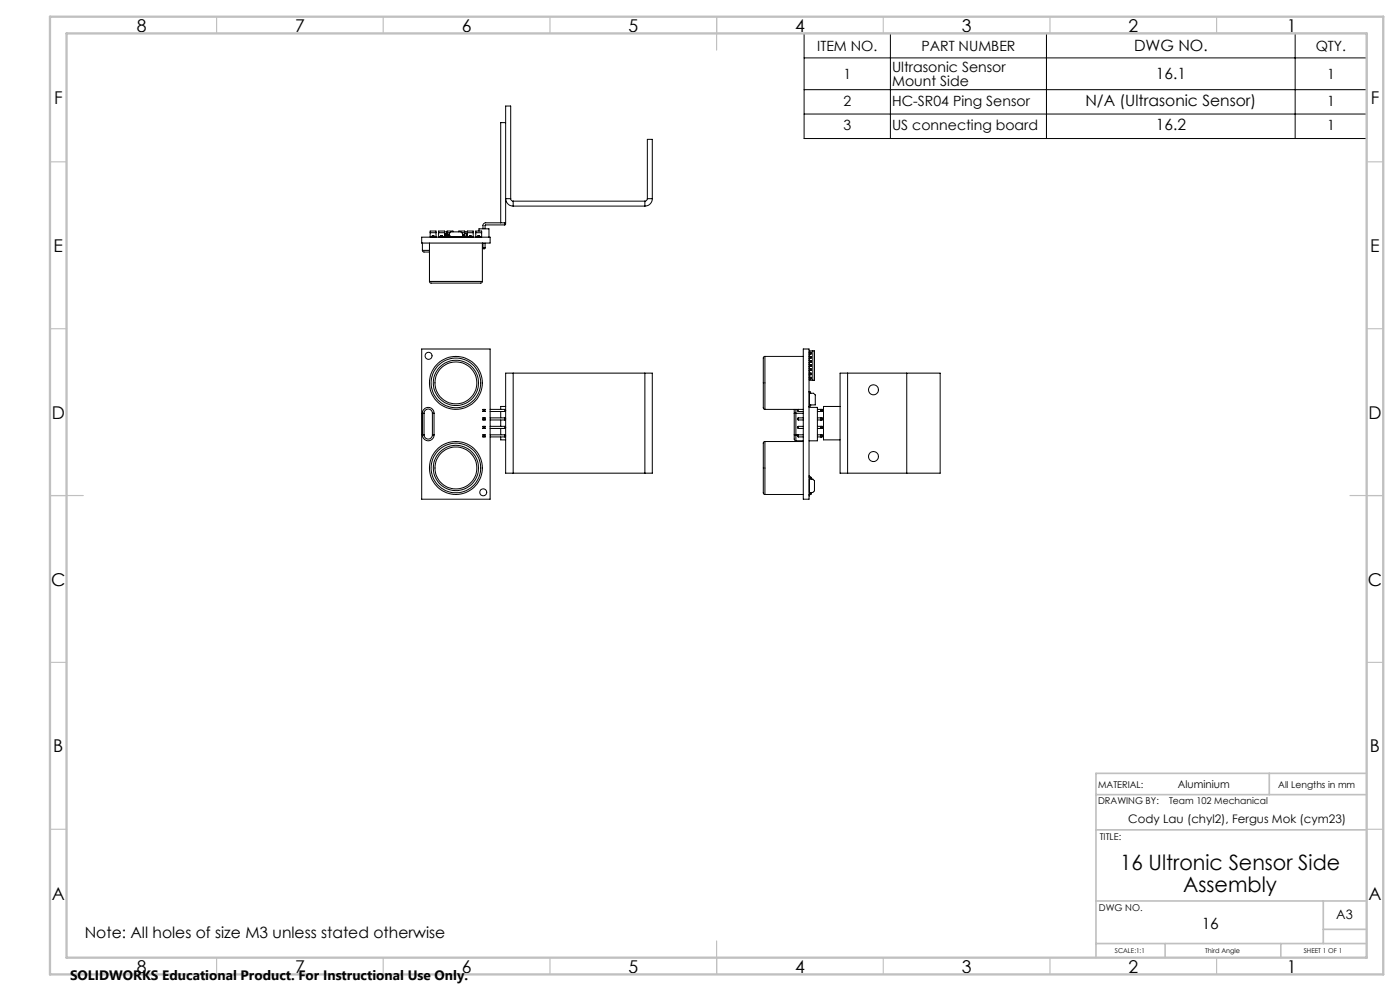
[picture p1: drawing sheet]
<svg xmlns="http://www.w3.org/2000/svg" width="420mm" height="297mm" viewBox="0 0 420 297" stroke-linecap="round" stroke-linejoin="round" font-family="sans-serif">
<g fill="none" stroke="#000" stroke-width=".3">
<path d="M241.2 10h168.8v31.5h-168.8zM241.2 17.4h168.8M267.1 10v31.5M313.9 10v31.5M388.5 10v31.5M151.7 36.8h-1.5v30M241.2 26.9h168.8M241.2 34.2h168.8M153.2 59.5l.1 .4 .7 .4M153.2 59.5h-1.5a2.27 2.27 0 0 0 2.3 2.3M153.2 59.5v-27.7h-1.5v35h-6.2l-.6 .5v1.3M194.2 59.5l-.2 .5-.5 .3"/>
<path d="M194.2 59.5v-17.7h1.5v17.7M194.2 59.5h1.5M195.7 59.5a2.2 2.2 0 0 1-2.2 2.3M126.5 71.1h20.5v1.7h-20.5zM126.7 75l.4 .5h1.7M126.7 75h2.1M126.7 72.8v2.2M128.8 72.8v11.5M129 69.7h1.8M129.7 70.9v.1M129.7 70.9v-.3h.5v.3M129.7 70.9h.5"/>
<path d="M129.7 71h-.7v-1.8h1.8v1.8h-.6M129.7 70.9v.2M130.2 70.9v.1M130.2 70.9v.2M131.6 69.7h1.8M132.2 70.9v.1M132.2 70.9v-.3h.5v.3M132.2 70.9h.5M132.2 71h-.6v-1.8h1.8v1.8h-.7M132.2 70.9v.2M132.7 70.9v.1M132.7 70.9v.2"/>
<path d="M132.9 71v.1M133.4 69.5h.7M133.4 70h.7M133.7 70.7v.4M133.7 70.7h.4M133.8 71v.1M134.1 70.4h-.4v.3M134.1 69.7h.9M134.2 71v.1M134.2 71h.6M134.8 71h.1M134.8 70.9v.1"/>
<path d="M134.8 70.9h.1M134.8 70.6h.1M134.8 70.6v.3M134.8 70.4h-.6l-.1 .6h-.7M134.8 70.5h-.4l-.3 .6M134.8 71h4M134.8 71.1v-1.1l.5-.5h3l.5 .5v1.1M135.3 71v.1M135.4 71v.1M135.9 69.5v-.3h-1.8v1.7l-.4 .1M135.9 71h-.6M136.2 71v.1"/>
<path d="M136.7 71v.1M137.4 71v.1M137.7 69.5v-.3h1.7v1.7M137.7 71h.6M137.9 71v.1M138.3 71v.1M138.5 69.7h.9M138.8 71h.1M138.8 70.9v.1M138.8 70.9h.1M138.8 70.6h.1M138.8 70.6v.3"/>
<path d="M138.8 70.5h.4l.3 .6M138.8 70.4h.5l.2 .6h.7M138.8 71h.5M139.2 71v.1M139.4 69.5h.8M139.4 70h.8M139.8 71v.1M139.9 70.7v.4M139.9 70.7h.3M140.2 70.9l-.3 .1M140.2 70.4h-.3v.3M140.2 69.7h1.8"/>
<path d="M140.4 71v.1M140.8 70.9v.1M140.8 70.9v-.3h.5v.3M140.8 70.9v.2M140.8 70.9h.5M140.8 71h-.6v-1.8h1.8v1.8h-.7M141.3 70.9v.1M141.3 70.9v.2M142.7 69.7h1.8M143.4 70.9v.1M143.4 70.9v-.3h.5v.3M143.4 70.9h.5"/>
<path d="M143.4 71h-.7v-1.8h1.8v1.8h-.6M143.4 70.9v.2M143.7 69.2v-.6h3v2.5M143.9 70.9v.1M143.9 70.9v.2M144.7 72.8v11.5M144.9 72.8v1.5M144.9 74.3h.6M144.9 74.3l.2 .3 .4-.3M145.5 72.8v1.5M151.4 67.4h-5.8l-.1 1.2M151.4 66.8l.3 .2-.3 .4z"/>
<path d="M154 60.3v1.5M154 61.8h39.5M154 60.3h39.5M193.5 60.3v1.5M128.8 84.3l.4 .5h15.1l.4-.5M128.8 84.3h15.9M126.5 104.6h20.5v45h-20.5zM154 111.8h-2.3v30h2.3M154 111.8v30M154 111.8h39.5M193.5 111.8h2.2v30h-2.2M193.5 111.8v30"/>
<path d="M229.5 106.8l-.5 .4v15.1l.5 .4M229.5 106.8v15.9M229.5 106.8h11.5M241 104.6h1.7v45h-1.7zM242.7 117.5l.4 .4M242.7 111.8h.4M242.7 106.8h.4M242.7 117.4l.2 .1M242.7 106.1h.4M242.7 105.6h.4M242.7 107.3h.4M242.7 111.1h.4"/>
<path d="M242.7 110.6h.4M242.7 109.3h.4M242.7 109.8h.4M242.7 108.6h.4M242.7 108.1h.4M242.7 113.6h.4M242.7 113.1h.4M242.7 112.3h.4M242.8 117.9h1.3l.5 .5v3h-1.8zM242.8 105.2h1.5v8.8h-1.5zM242.9 117.5h.1M242.9 117.5l.3 .4"/>
<path d="M242.9 105.6v.5M242.9 106.8v.5M242.9 109.3v.5M242.9 108.1v.5M242.9 110.6v.5M242.9 111.8v.5M242.9 113.1v.5M243.1 106.8h.4v.5h-.4M243.1 105.6h.4v.5h-.4M243.1 108.1h.4v.5h-.4M243.1 110.6h.4v.5h-.4M243.1 109.3h.4v.5h-.4"/>
<path d="M243.1 111.8h.4v.5h-.4M243.1 113.1h.4v.5h-.4M243.1 105.6v.5M243.1 106.8v.5M243.1 108.1v.5M243.1 109.3v.5M243.1 110.6v.5M243.1 111.8v.5M243.1 113.1v.5M243.8 105.2v8.8M254.3 111.8h-2.3v30h2.3M254.3 111.8h27.7v30h-27.7"/>
<path d="M254.3 111.8v30M272 111.8v30M126.7 130.3a1.75 1.75 0 0 0 1.8 1.8 1.75 1.75 0 0 0 1.7-1.8M126.7 130.3h.5M126.7 123.9h.5M126.7 123.9a1.75 1.75 0 0 1 1.8-1.8 1.75 1.75 0 0 1 1.7 1.8M126.7 123.9v6.4M127.2 130.3a1.25 1.25 0 0 0 1.3 1.3 1.25 1.25 0 0 0 1.2-1.3M127.2 123.9a1.25 1.25 0 0 1 1.3-1.3 1.25 1.25 0 0 1 1.2 1.3M127.2 123.9v6.4M129.7 130.3h.5M129.7 123.9h.5"/>
<path d="M129.7 123.9v6.4M130.2 123.9v6.4M144.9 127.8l.2 .2M144.9 130.3l.2 .3M144.9 130.3h.6M144.9 128.4h.6M144.9 127.8h.6M144.9 130.9h.6M144.9 122.7v.6M144.9 125.2v.7M144.9 127.8v.6M144.9 130.3v.6"/>
<path d="M144.9 125.2l.2 .3M144.9 123.3h.6M144.9 122.7l.2 .2M144.9 125.9h.6M144.9 125.2h.6M144.9 122.7h.6M145.1 128.2l-.2 .2M145.1 130.6h.2M145.1 130.7l-.2 .2M145.1 128.2h.2M145.1 128h.2M145.1 130.7h.2"/>
<path d="M145.1 122.9v.2M145.1 125.5v.1M145.1 128v.2M145.1 130.6v.1M145.1 125.6l-.2 .3M145.1 123.1l-.2 .2M145.1 123.1h.2M145.1 125.6h.2M145.1 125.5h.2M145.1 122.9h.2M145.3 122.9v.2M145.3 125.5v.1"/>
<path d="M145.3 128v.2M145.3 130.6v.1M145.3 128.2l.2 .2M145.3 130.7l.2 .2M145.3 125.6l.2 .3M145.3 123.1l.2 .2M145.5 127.8l-.2 .2M145.5 122.7v.6M145.5 125.2v.7M145.5 127.8v.6M145.5 130.3v.6M145.5 130.3l-.2 .3"/>
<path d="M145.5 125.2l-.2 .3M145.5 122.7l-.2 .2M147 130.3h4.4M147 128.4h4.4M147 127.8h4.4M147 130.9h4.4M147 123.3h4.4M147 125.9h4.4M147 125.2h4.4M147 122.7h4.4M150.2 130.9v.9h1.5M150.2 123.3v1.9"/>
<path d="M150.2 125.9v1.9M150.2 128.4v1.9M151.4 122.7v.6M151.4 125.2v.7M151.4 127.8v.6M151.4 130.3v.6M151.4 127.8l.3 .2M151.4 122.7l.3 .2M151.4 125.2l.3 .3M151.4 130.3l.3 .3M151.7 128.2l-.3 .2M151.7 123.1l-.3 .2"/>
<path d="M151.7 125.6l-.3 .3M151.7 130.7l-.3 .2M151.7 121.8h-1.5v.9M229.5 132.3l-.5 .4v15.1l.5 .4M229.5 132.3v15.9M229.5 122.7h11.5M229.5 132.3h11.5M238.3 130.3v1.4l.5 .4M238.3 122.7v1.2M238.3 123.9h.5M238.3 130.3h.5M238.3 123.9v6.4"/>
<path d="M238.8 122.7v1.2M238.8 130.3v1.8M238.8 132.1h2.2M238.8 123.9v6.4M238.8 123.9h2.2M239.2 130.6l.3-.3v.6zM239.5 128.4h1.5M239.5 127.8h1.5M239.5 130.9h1.5M239.5 123.3h1.5M239.5 125.9h1.5M239.5 125.2h1.5"/>
<path d="M239.5 122.7v.6l-.3-.2zM239.5 125.2v.7M239.5 127.8v.6M239.5 125.2l-.3 .3 .3 .4M239.5 127.8l-.3 .2 .3 .4M241 130.3h-2.2M242.7 122.1h2.5v10h-2.5M243.1 121.4l-.4 .4M243.2 121.4l-.5 .5M245.2 130.3h1M245.2 128.4h1M245.2 127.8h1"/>
<path d="M245.2 130.9h1M245.2 123.3h1M245.2 125.9h1M245.2 125.2h1M245.2 122.7h1M246.2 128.4h.2M246.2 127.8h.2M246.2 125.9h.2M246.2 125.2h.2M246.2 130.9h.2M246.2 130.3h.2M246.2 122.7h.2"/>
<path d="M246.2 123.3h.2M246.2 122.7v.6M246.2 125.2v.7M246.2 127.8v.6M246.2 130.3v.6M246.4 130.3h.7l-.3 .3M246.4 127.8h.7l-.3 .2M246.4 125.2h.7l-.3 .3M246.4 122.7h.7l-.3 .2M246.4 122.7l.3 .2M246.4 122.7v.6M246.4 125.2v.7"/>
<path d="M246.4 127.8v.6M246.4 130.3v.6M246.4 125.2l.3 .3M246.4 130.3l.3 .3M246.4 127.8l.3 .2M246.7 130.6h.1M246.7 128.2h.1M246.7 128h.1M246.7 130.7h.1M246.7 123.1h.1M246.7 125.6h.1M246.7 125.5h.1"/>
<path d="M246.7 122.9h.1M246.7 123.1l-.3 .2M246.7 122.9v.2M246.7 125.5v.1M246.7 128v.2M246.7 130.6v.1M246.7 125.6l-.3 .3M246.7 130.7l-.3 .2M246.7 128.2l-.3 .2M246.8 128.2l.3 .2h-.7M246.8 130.7l.3 .2h-.7M246.8 123.1l.3 .2h-.7"/>
<path d="M246.8 125.6l.3 .3h-.7M246.8 122.9v.2M246.8 125.5v.1M246.8 128v.2M246.8 130.6v.1M252 121.8h-4.9v10h4.9M154 141.8h39.5M229.5 148.2h11.5M242.7 142.6l.2 .4h.4l.2 .6M242.7 142.9l.6 .3v.4M242.8 143.6h1l.5 .5v3l-.5 .5h-1zM243.3 147.6v.4l-.6 .3"/>
<path d="M243.5 147.6l-.2 .5-.4 .1-.2 .4"/>
<circle cx="128.6" cy="106.6" r="1.05"/>
<circle cx="136.8" cy="114.8" r="6.8"/>
<circle cx="136.8" cy="114.8" r="6.3"/>
<circle cx="136.8" cy="114.8" r="7.4"/>
<circle cx="136.8" cy="114.7" r="7.9"/>
<circle cx="262" cy="116.8" r="1.5"/>
<circle cx="262" cy="136.8" r="1.5"/>
<circle cx="136.8" cy="140.2" r="7.9"/>
<circle cx="136.8" cy="140.2" r="6.8"/>
<circle cx="136.8" cy="140.2" r="6.3"/>
<circle cx="136.8" cy="140.2" r="7.4"/>
<circle cx="145" cy="147.5" r="1.04"/>
</g>
<g fill="none" stroke="#c0c0c0" stroke-width=".35">
<path d="M65 5v5M115 5v5M165 5v5M215 5v10M265 5v5M315 5v5M365 5v5M15 48.5h5M410 48.5h5M15 98.5h5M410 98.5h5M15 148.5h10"/>
<path d="M405 148.5h10M15 198.5h5M410 198.5h5M15 248.5h5M410 248.5h5M65 287v5M115 287v5M165 287v5M215 282v10M265 287v5M315 287v5M365 287v5"/>
</g>
<path d="M328.8 238.2h81.2M380.8 231.8v6.4M410 231.8h-81.2v55.2M328.8 248.7h81.2M328.8 270h81.2M397 270v12.8M397 278.5h13M328.8 282.8h81.2M349.5 282.8v4.2M384.2 282.8v4.2" fill="none" stroke="#c0c0c0" stroke-width=".5"/>
<path d="M15 5h400v287h-400zM20 10h390v277h-390z" fill="none" stroke="#c0c0c0" stroke-width=".7"/>
<g font-size="6.3">
<text x="336" y="260.9">16 Ultronic Sensor Side</text>
<text x="355" y="267.2">Assembly</text>
</g>
<g font-size="5.3">
<text x="41" y="9.5">8</text>
<text x="88.5" y="9.5">7</text>
<text x="138.5" y="9.5">6</text>
<text x="188.5" y="9.5">5</text>
<text x="238.5" y="9.5">4</text>
<text x="288.5" y="9.5">3</text>
<text x="338.5" y="9.5">2</text>
<text x="386" y="9.5">1</text>
<text x="16.2" y="31.3">F</text>
<text x="411.2" y="31.3">F</text>
<text x="16.1" y="75.5">E</text>
<text x="411.1" y="75.5">E</text>
<text x="15.5" y="125.5">D</text>
<text x="410.5" y="125.5">D</text>
<text x="15.4" y="175.5">C</text>
<text x="410.4" y="175.5">C</text>
<text x="16" y="225.5">B</text>
<text x="411" y="225.5">B</text>
<text x="15.5" y="269.8">A</text>
<text x="410.5" y="269.8">A</text>
<text x="41" y="291.5">8</text>
<text x="88.5" y="291.5">7</text>
<text x="138.5" y="291.5">6</text>
<text x="188.5" y="291.5">5</text>
<text x="238.5" y="291.5">4</text>
<text x="288.5" y="291.5">3</text>
<text x="338.5" y="291.5">2</text>
<text x="386" y="291.5">1</text>
</g>
<g font-size="4.7">
<text x="340.2" y="15.3">DWG NO.</text>
<text x="346.7" y="23.8">16.1</text>
<text x="325.6" y="31.8">N/A (Ultrasonic Sensor)</text>
<text x="346.7" y="39.1">16.2</text>
<text x="25.4" y="281.2">Note: All holes of size M3 unless stated otherwise</text>
<text x="360.5" y="278.4">16</text>
</g>
<g font-size="4.2">
<text x="245.1" y="15.2">ITEM NO.</text>
<text x="276.4" y="15.2">PART NUMBER</text>
<text x="394.7" y="15.2">QTY.</text>
<text x="253" y="23.6">1</text>
<text x="267.6" y="21.6">Ultrasonic Sensor</text>
<text x="398.1" y="23.6">1</text>
<text x="267.6" y="25.7">Mount Side</text>
<text x="253" y="31.6">2</text>
<text x="267.6" y="31.6">HC-SR04 Ping Sensor</text>
<text x="398.1" y="31.6">1</text>
<text x="253" y="39">3</text>
<text x="267.6" y="39">US connecting board</text>
<text x="398.1" y="39">1</text>
</g>
<text font-size="4.1" x="21" y="293.7">SOLIDWORKS Educational Product. For Instructional Use Only.</text>
<text font-size="3.9" x="400.9" y="275.5">A3</text>
<text font-size="3.5" x="338.5" y="246.5">Cody Lau (chyl2), Fergus Mok (cym23)</text>
<text font-size="3.2" x="353.4" y="236.2">Aluminium</text>
<g font-size="2.8">
<text x="329.4" y="236.2">MATERIAL:</text>
<text x="383.5" y="236.2">All Lengths in mm</text>
<text x="329.4" y="241">DRAWING BY:</text>
<text x="350.7" y="241">Team 102 Mechanical</text>
<text x="329.9" y="251.7">TITLE:</text>
<text x="329.7" y="272.9">DWG NO.</text>
</g>
<g font-size="2">
<text x="334.5" y="285.6">SCALE:1:1</text>
<text x="361.5" y="285.6">Third Angle</text>
<text x="391.1" y="285.6">SHEET 1 OF 1</text>
</g>
</svg>
